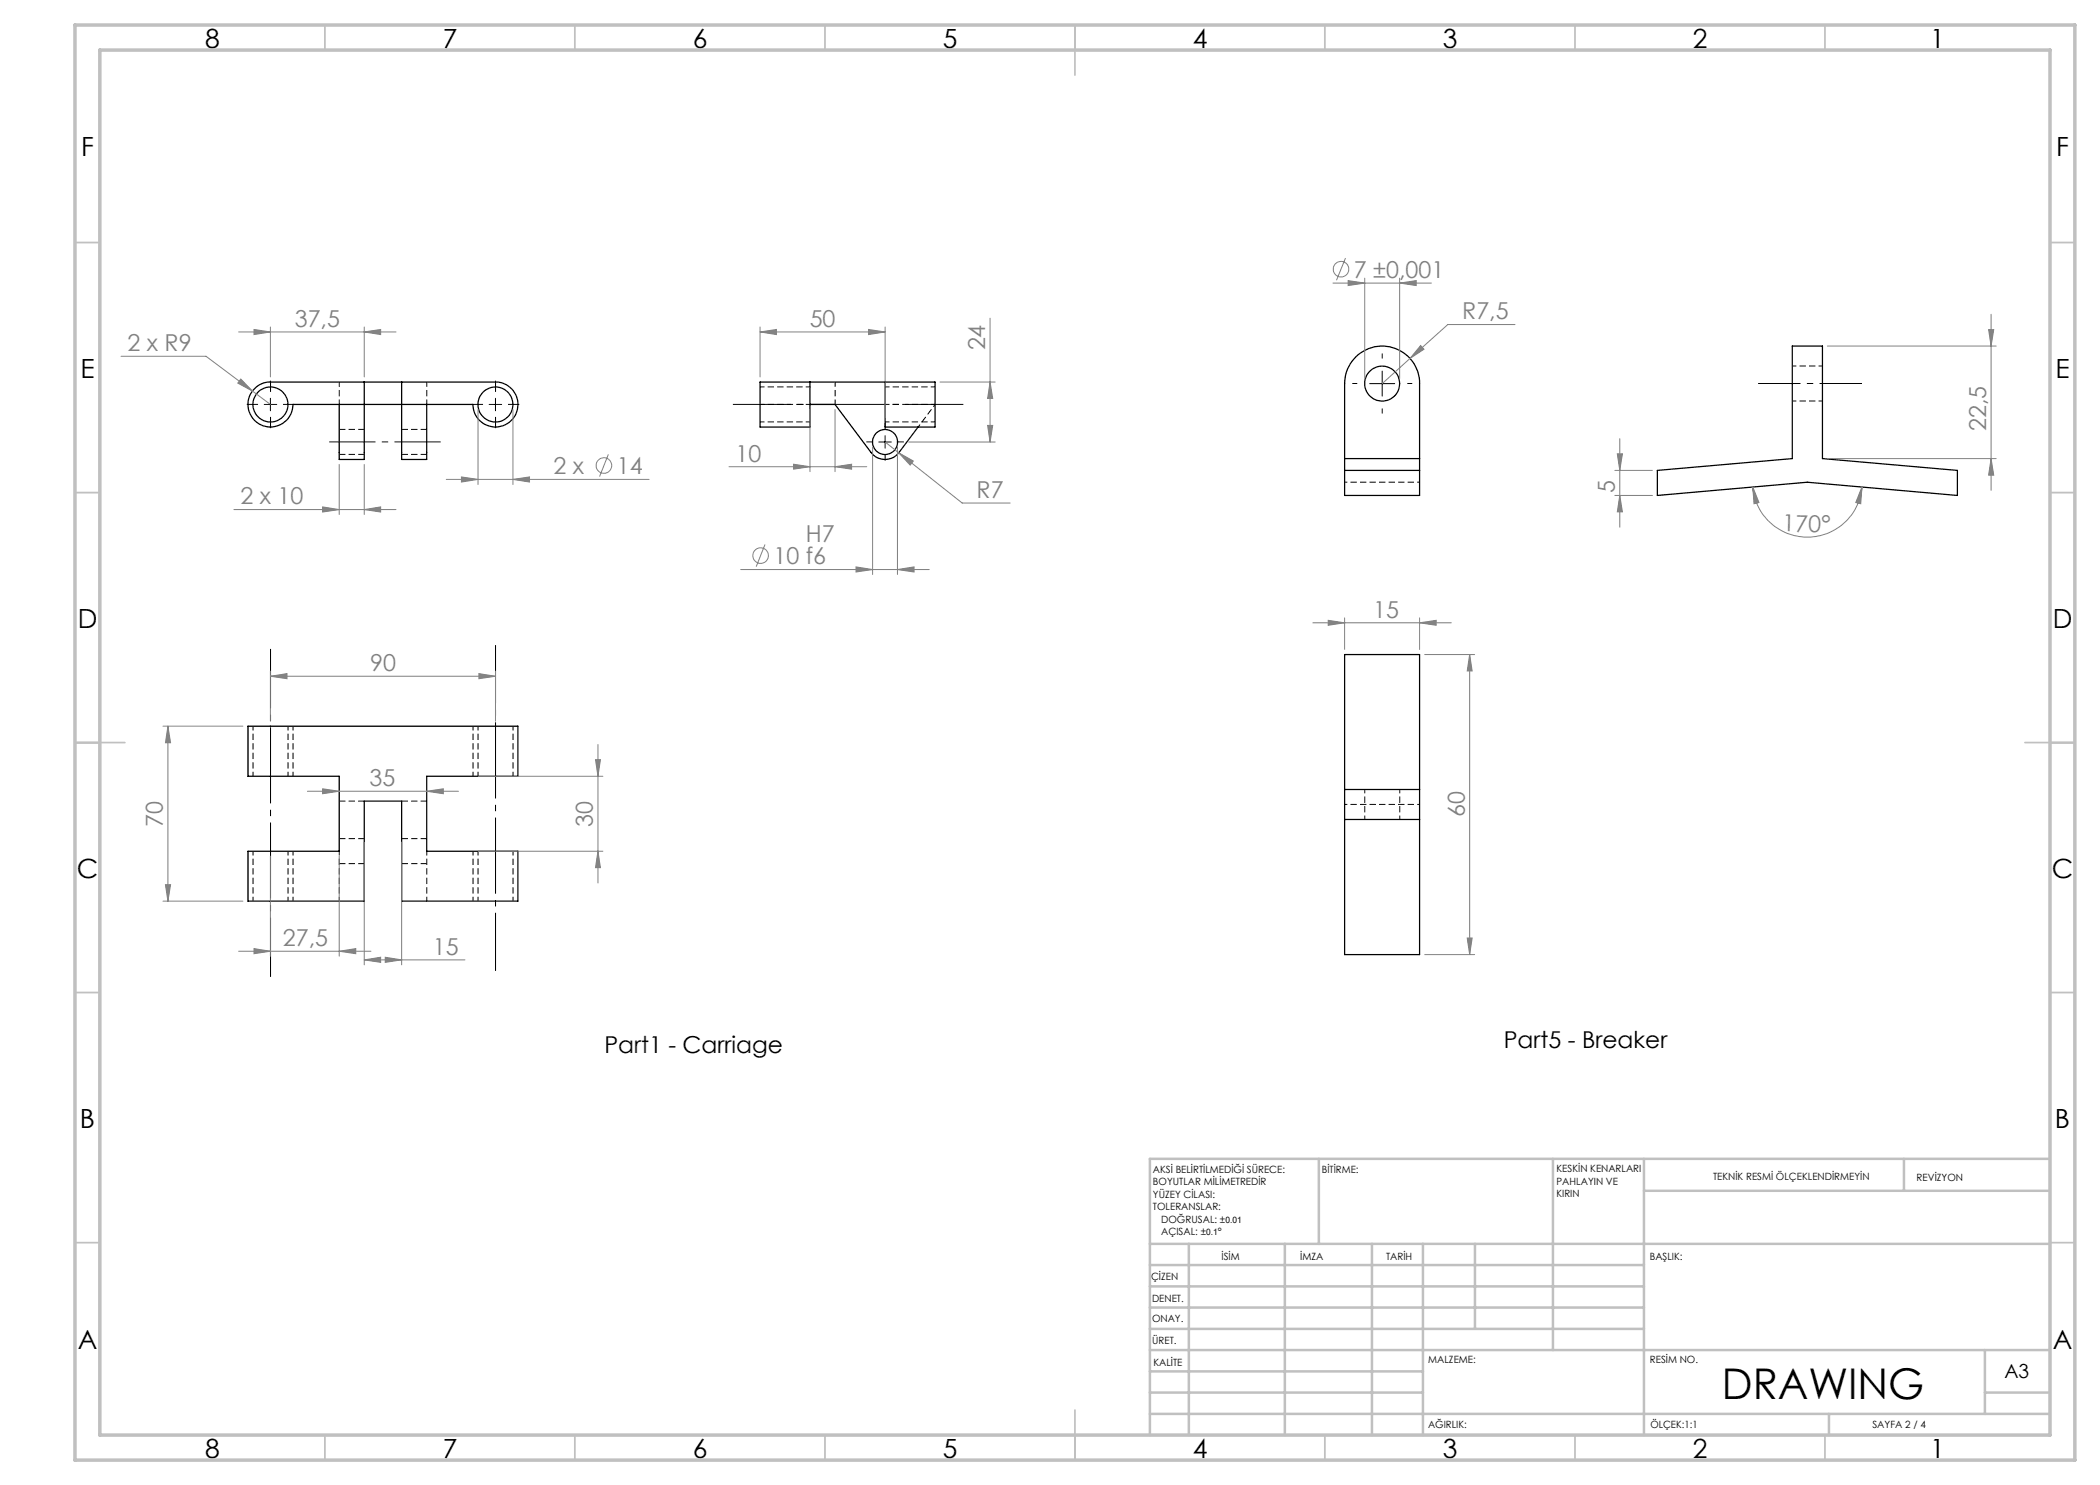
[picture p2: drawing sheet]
<svg xmlns="http://www.w3.org/2000/svg" width="420mm" height="297mm" viewBox="0 0 420 297" stroke-linecap="round" stroke-linejoin="round" font-family="sans-serif">
<path d="M67.9 76.4v4.5M85.4 76.4v4.5M167 80.9v-4.5" fill="none" stroke="#000" stroke-width=".2" stroke-dasharray="1.3 .6" stroke-dashoffset=".3" stroke-linecap="butt"/>
<path d="M67.9 90.9h5M72.9 85.9h-5M80.4 90.9h5M85.4 85.9h-5M67.9 160.2h5M67.9 172.7h5M72.9 167.7h-5M80.4 172.7h5M85.4 160.2h-5M85.4 167.7h-5" fill="none" stroke="#000" stroke-width=".2" stroke-dasharray="1.3 .6" stroke-linecap="butt"/>
<g fill="none" stroke="#000" stroke-width=".25">
<path d="M50.6 78.1a4.4 4.4 0 0 1 3.5-1.7h45a4.5 4.5 0 0 1 4.5 4.5 4.5 4.5 0 0 1-4.5 4.5 4.5 4.5 0 0 1-4.5-4.5h-36a4.5 4.5 0 0 1-6 4.3 4.5 4.5 0 0 1-2-7.1zM72.8 76.4v15.5h-5v-11M80.3 76.4v15.5h5v-11M162 76.4v9h-10v-9h35v9h-10v-9M271.3 71.3a7.5 7.5 0 0 1 8.1-1.5 7.5 7.5 0 0 1 4.5 6.9v22.4h-15v-22.4a7.4 7.4 0 0 1 2.4-5.4zM162 80.9h5l7.2 9.6a3.5 3.5 0 0 0 5.6 0l3.8-5.1M268.9 91.7h15M268.9 94.1h15M331.5 94.1l27-2.4v-22.5h6v22.5l27 2.4v5l-30-2.7-30 2.7zM268.9 130.9h15v60h-15zM49.6 145.2h54v10.1h-18.3v14.9h18.3v10h-23.3v-20h-7.5v20h-23.2v-10h18.2v-14.9h-18.2zM268.9 157.9h15"/>
<path d="M268.9 163.9h15"/>
<circle cx="276.4" cy="76.7" r="3.5"/>
<circle cx="54.1" cy="80.9" r="3.5"/>
<circle cx="99.1" cy="80.9" r="3.5"/>
<circle cx="177" cy="88.4" r="2.49"/>
</g>
<g fill="none" stroke="#000" stroke-width=".2" stroke-dasharray="1.3 .6" stroke-dashoffset=".4" stroke-linecap="butt">
<path d="M162 77.4h-10M187 77.4h-10M152 80.9h10M152 84.4h10M177 80.9h10M177 84.4h10M50.6 145.2v10M57.6 155.2v-10M58.6 145.2v10M94.6 145.2v10M95.6 145.2v10M102.6 155.2v-10"/>
<path d="M50.6 170.2v10M58.6 170.2v10M94.6 170.2v10M95.6 170.2v10M57.6 180.2v-10M67.9 180.2v-10M85.4 180.2v-10M102.6 180.2v-10"/>
</g>
<path d="M183.6 85.4l3.4-4.5" fill="none" stroke="#000" stroke-width=".2" stroke-dasharray="1.3 .6" stroke-dashoffset=".7" stroke-linecap="butt"/>
<path d="M268.9 96.4h15M268.9 160.9h15" fill="none" stroke="#000" stroke-width=".2" stroke-dasharray="1.3 .6" stroke-dashoffset=".8" stroke-linecap="butt"/>
<path d="M364.5 73.2h-6M358.5 80.2h6M272.9 157.9v6M279.9 163.9v-6" fill="none" stroke="#000" stroke-width=".2" stroke-dasharray="1.3 .6" stroke-dashoffset=".5" stroke-linecap="butt"/>
<g fill="none" stroke="#808080" stroke-width=".2">
<path d="M266.6 56.6h19.7M269.1 51.6l-1.8 4.5M269.6 56.1l3.3 .5-3.3 .5zM272.9 55.6v20.1M279.9 56.6l3.3-.5v1zM279.9 55.6v20.1M24.2 71.3h17l9.3 6.9M47.7 66.4h31.5M48.2 75.8l2.3 2.4-2.9-1.6zM50.5 78.2l3.6 2.7M50.8 65.9l3.3 .5-3.3 .5zM54.1 65.4v10"/>
<path d="M72.8 66.4l3.3-.5v1zM72.8 65.4v10M152 66.4l3.3-.5v1zM152 65.4v10M152 66.4h25M173.7 65.9l3.3 .5-3.3 .5zM177 65.4v18.2M188 76.4h11M198 76.4l.5 3.3h-1zM198 63.6v24.8M282 71.7l-5.6 5M284.1 69.1l.7 .7-2.8 1.9z"/>
<path d="M303 64.9h-13.4l-7.6 6.8M365.5 69.2h33.7M397.7 65.9h1l-.5 3.3zM398.2 62.9v35.2M67.8 92.9v10M72.8 92.9v10M89.3 95.9h40.5M92.3 95.4l3.3 .5-3.3 .5zM95.6 81.9v15M102.6 95.9l3.3-.5v1zM102.6 81.9v15M121.7 90.9l-1.8 4.4"/>
<path d="M145.8 93.3h27.6M158.7 92.8l3.3 .5-3.3 .5zM162 81.9v12.4M167 93.3l3.3-.5v1zM167 81.9v12.4M174.5 89.4v25.5M177 88.4l15.4 12.2h9.6M179.5 89.4v25.5M179.7 90.6l3 1.6-.7 .8zM181.8 88.4h17.2M197.5 85.1h1l-.5 3.3zM323 94.1h7.5"/>
<path d="M323 99.1h7.5M323.5 90.8h1l-.5 3.3zM324 99.1l.5 3.3h-1zM324 87.7v17.7M350.6 97.4l1.2 3.1-1 .2zM350.6 97.4a11 11 0 0 0 10.9 10 11 11 0 0 0 10.9-10M365.5 91.7h33.7M372.4 97.4l-.3 3.3-.9-.2zM398.2 91.7l.5 3.3h-1zM46.8 101.9h32.4M64.5 101.4l3.3 .5-3.3 .5zM72.8 101.9l3.3-.5v1z"/>
<path d="M148.1 113.9h37.7M153 108.9l-1.8 4.4M171.2 113.4l3.3 .5-3.3 .5zM179.5 113.9l3.3-.5v1zM54.1 135.3l3.3-.6v1zM54.1 134.2v10M54.1 135.3h45M95.8 134.7l3.3 .6-3.3 .4zM99.1 134.2v10M262.6 124.6h27.7M265.6 124.1l3.3 .5-3.3 .5zM268.9 123.6v6.3"/>
<path d="M283.9 124.6l3.3-.5v1zM283.9 123.6v6.3M284.9 130.9h10M293.9 130.9l.5 3.3h-1zM293.9 130.9v60M32.6 145.2h16M33.6 145.2l.5 3.4h-1zM33.6 145.2v35M61.5 158.3h30.2M64.5 157.8l3.3 .5-3.3 .4zM85.3 158.3l3.4-.5v.9zM95.6 155.3h25"/>
<path d="M119.1 151.9h1l-.5 3.4zM119.6 148.9v27.7M33.1 176.9h1l-.5 3.3zM54.1 171.2v20M67.8 171.2v20M72.8 168.4v24.6M80.3 168.4v24.6M95.6 170.2h25M119.6 170.2l.5 3.3h-1zM32.6 180.2h16M47.7 190.2h26.5M50.8 189.7l3.3 .5-3.3 .5z"/>
<path d="M67.8 190.2l3.4-.5v1zM72.8 192l3.3-.6v1.1zM72.8 192h20.2M77 191.4l3.3 .6-3.3 .5zM284.9 190.9h10M293.4 187.6h1l-.5 3.3z"/>
<circle cx="268.2" cy="53.8" r="1.56"/>
<circle cx="120.8" cy="93.1" r="1.56"/>
<circle cx="152.1" cy="111.1" r="1.55"/>
</g>
<g fill="none" stroke="#000" stroke-width=".2" stroke-dasharray="15.2 1.3 1.3 1.3" stroke-linecap="butt">
<path d="M54.1 78.4v-2.3M99.1 78.4v-2.3M271.4 76.7h-1M276.4 71.7v-1M281.4 76.7h1M51.6 80.9h-2.2M54.1 83.4v2.2M56.6 80.9h2.3M96.6 80.9h-2.2M99.1 83.4v2.2M101.6 80.9h2.3M174.5 88.4h-1.2"/>
<path d="M177 85.9v-1.3M177 90.9v1.2M179.5 88.4h1.3M276.4 81.7v1"/>
</g>
<path d="M65.9 88.4h22.2" fill="none" stroke="#000" stroke-width=".2" stroke-dasharray="15.2 1.3 1.3 1.3" stroke-dashoffset="6" stroke-linecap="butt"/>
<path d="M146.6 80.9h46.1M99.1 194.2v-65.2" fill="none" stroke="#000" stroke-width=".2" stroke-dasharray="15.2 1.3 1.3 1.3" stroke-dashoffset="3.6" stroke-linecap="butt"/>
<path d="M54.1 195.4v-65.6" fill="none" stroke="#000" stroke-width=".2" stroke-dasharray="15.2 1.3 1.3 1.3" stroke-dashoffset="3.4" stroke-linecap="butt"/>
<path d="M372.4 76.7h-20.8" fill="none" stroke="#000" stroke-width=".2" stroke-dasharray="15.2 1.3 1.3 1.3" stroke-dashoffset="6.8" stroke-linecap="butt"/>
<path d="M54.1 79.7v2.5M99.1 79.7v2.5M273.9 76.7h5M276.4 74.2v5M52.8 80.9h2.6M97.8 80.9h2.5M175.8 88.4h2.5M177 87.1v2.5" fill="none" stroke="#000" stroke-width=".2"/>
<g fill="none" stroke="#c0c0c0" stroke-width=".35">
<path d="M65 5v5M115 5v5M165 5v5M215 5v10M265 5v5M315 5v5M365 5v5M15 48.5h5M410 48.5h5M15 98.5h5M410 98.5h5M15 148.5h10"/>
<path d="M405 148.5h10M15 198.5h5M410 198.5h5M15 248.5h5M410 248.5h5M65 287v5M115 287v5M165 287v5M215 282v10M265 287v5M315 287v5M365 287v5"/>
</g>
<g fill="none" stroke="#c0c0c0" stroke-width=".5">
<path d="M263.8 231.8v17M310.6 231.8v38.2M328.8 231.8v55.2M328.8 238.2h81.2M380.8 231.8v6.4M410 231.8h-180v55.2M230 248.8h180M230 257.3h98.8M230 253h98.8M237.8 248.8v38.2M257 248.8v38.2M274.4 248.8v38.2"/>
<path d="M284.6 248.8v38.2M295 248.8v17M230 265.8h98.8M230 261.5h98.8M230 278.5h54.6M230 274.3h54.6M230 270h180M397 278.5h13M397 270v12.8M230 282.8h180M365.8 282.8v4.2"/>
</g>
<path d="M15 5h400v287h-400zM20 10h390v277h-390z" fill="none" stroke="#c0c0c0" stroke-width=".7"/>
<g fill="#808080">
<path d="M167 93.3l3.3-.5v1zM158.7 92.8l3.3 .5-3.3 .5zM173.7 65.9l3.3 .5-3.3 .5zM152 66.4l3.3-.5v1z"/>
<path d="M92.3 95.4l3.3 .5-3.3 .5zM102.6 95.9l3.3-.5v1zM48.2 75.8l-.6 .8 2.9 1.6zM50.8 65.9l3.3 .5-3.3 .5zM72.8 66.4l3.3-.5v1zM64.5 101.4l3.3 .5-3.3 .5zM72.8 101.9l3.3-.5v1zM171.2 113.4l3.3 .5-3.3 .5zM179.5 113.9l3.3-.5v1zM179.7 90.6l2.3 2.4 .7-.8zM54.1 135.3l3.3-.6v1zM95.8 134.7l3.3 .6-3.3 .4zM269.6 56.1l3.3 .5-3.3 .5zM279.9 56.6l3.3-.5v1zM284.1 69.1l-2.1 2.6 2.8-1.9zM265.6 124.1l3.3 .5-3.3 .5zM283.9 124.6l3.3-.5v1z"/>
<path d="M72.8 192l3.3-.6v1.1zM77 191.4l3.3 .6-3.3 .5z"/>
<path d="M50.8 189.7l3.3 .5-3.3 .5zM67.8 190.2l3.4-.5v1z"/>
<path d="M197.5 85.1h1l-.5 3.3zM198 76.4l.5 3.3h-1z"/>
<path d="M119.6 170.2l.5 3.3h-1zM119.1 151.9h1l-.5 3.4z"/>
<path d="M398.2 91.7l.5 3.3h-1zM397.7 65.9h1l-.5 3.3z"/>
<path d="M323.5 90.8h1l-.5 3.3zM324 99.1l.5 3.3h-1z"/>
<path d="M33.6 145.2l.5 3.4h-1zM33.1 176.9h1l-.5 3.3z"/>
<path d="M293.9 130.9l.5 3.3h-1zM293.4 187.6h1l-.5 3.3z"/>
<path d="M350.6 97.4l1.2 3.1-1 .2zM372.4 97.4l-.3 3.3-.9-.2z"/>
<path d="M64.5 157.8l3.3 .5-3.3 .4zM85.3 158.3l3.4-.5v.9z"/>
</g>
<text font-size="8.5" x="344.4" y="279.7">DRAWING</text>
<g font-size="5.3">
<text x="41" y="9.5">8</text>
<text x="88.5" y="9.5">7</text>
<text x="138.5" y="9.5">6</text>
<text x="188.5" y="9.5">5</text>
<text x="238.5" y="9.5">4</text>
<text x="288.5" y="9.5">3</text>
<text x="338.5" y="9.5">2</text>
<text x="386" y="9.5">1</text>
<text x="16.2" y="31.3">F</text>
<text x="411.2" y="31.3">F</text>
<text x="16.1" y="75.5">E</text>
<text x="411.1" y="75.5">E</text>
<text x="15.5" y="125.5">D</text>
<text x="410.5" y="125.5">D</text>
<text x="15.4" y="175.5">C</text>
<text x="410.4" y="175.5">C</text>
<text x="16" y="225.5">B</text>
<text x="411" y="225.5">B</text>
<text x="15.5" y="269.8">A</text>
<text x="410.5" y="269.8">A</text>
<text x="41" y="291.5">8</text>
<text x="88.5" y="291.5">7</text>
<text x="138.5" y="291.5">6</text>
<text x="188.5" y="291.5">5</text>
<text x="238.5" y="291.5">4</text>
<text x="288.5" y="291.5">3</text>
<text x="338.5" y="291.5">2</text>
<text x="386" y="291.5">1</text>
</g>
<g font-size="4.7" fill="#808080">
<text x="270.8" y="55.5">7 ±0,001</text>
<text x="59" y="65.4">37,5</text>
<text x="161.9" y="65.4">50</text>
<text x="292.4" y="63.9">R7,5</text>
<text x="25.5" y="70.2">2 x R9</text>
<text x="197" y="70.1" transform="rotate(-90 197 70.1)">24</text>
<text x="397.2" y="86.2" transform="rotate(-90 397.2 86.2)">22,5</text>
<text x="110.7" y="94.8">2 x</text>
<text x="123.4" y="94.8">14</text>
<text x="147.1" y="92.3">10</text>
<text x="48.1" y="100.9">2 x 10</text>
<text x="195.3" y="99.6">R7</text>
<text x="323" y="98.6" transform="rotate(-90 323 98.6)">5</text>
<text x="356.5" y="106.3" transform="rotate(1 356.5 106.3)">170°</text>
<text x="154.7" y="112.8">10 f6</text>
<text x="161.2" y="108.3">H7</text>
<text x="274.6" y="123.5">15</text>
<text x="74" y="134.2">90</text>
<text x="73.9" y="157.2">35</text>
<text x="32.6" y="165.3" transform="rotate(-90 32.6 165.3)">70</text>
<text x="118.6" y="165.3" transform="rotate(-90 118.6 165.3)">30</text>
<text x="292.9" y="163.5" transform="rotate(-90 292.9 163.5)">60</text>
<text x="56.6" y="189.2">27,5</text>
<text x="86.6" y="190.9">15</text>
</g>
<g font-size="4.7">
<text x="300.8" y="209.5">Part5 - Breaker</text>
<text x="120.9" y="210.6">Part1 - Carriage</text>
</g>
<text font-size="3.9" x="400.9" y="275.5">A3</text>
<g font-size="2">
<text x="230.6" y="234.6">AKSİ BELİRTİLMEDİĞİ SÜRECE:</text>
<text x="230.6" y="237.1">BOYUTLAR MİLİMETREDİR</text>
<text x="230.6" y="239.6">YÜZEY CİLASI:</text>
<text x="264.4" y="234.6">BİTİRME:</text>
<text x="311.3" y="234.5">KESKİN KENARLARI</text>
<text x="311.3" y="237">PAHLAYIN VE</text>
<text x="311.3" y="239.5">KIRIN</text>
<text x="342.6" y="236">TEKNİK RESMİ ÖLÇEKLENDİRMEYİN</text>
<text x="383.3" y="236.2">REVİZYON</text>
<text x="230.6" y="242.1">TOLERANSLAR:</text>
<text x="232.2" y="244.6">DOĞRUSAL: ±</text>
<text x="232.2" y="247.1">AÇISAL: ±</text>
<text x="244.3" y="252">İSİM</text>
<text x="260" y="251.9">İMZA</text>
<text x="277.2" y="251.9">TARİH</text>
<text x="330" y="251.9">BAŞLIK:</text>
<text x="230.2" y="256.1">ÇİZEN</text>
<text x="230.4" y="260.3">DENET.</text>
<text x="230.4" y="264.4">ONAY.</text>
<text x="230.5" y="268.8">ÜRET.</text>
<text x="230.7" y="273.1">KALİTE</text>
<text x="285.6" y="272.5">MALZEME:</text>
<text x="330" y="272.5">RESİM NO.</text>
<text x="285.6" y="285.5">AĞIRLIK:</text>
<text x="330.1" y="285.6">ÖLÇEK:1:1</text>
<text x="374.5" y="285.6">SAYFA 2 / 4</text>
</g>
<g font-size="1.8">
<text x="245.1" y="244.6">0.01</text>
<text x="241.2" y="247.1">0.1°</text>
</g>
</svg>
